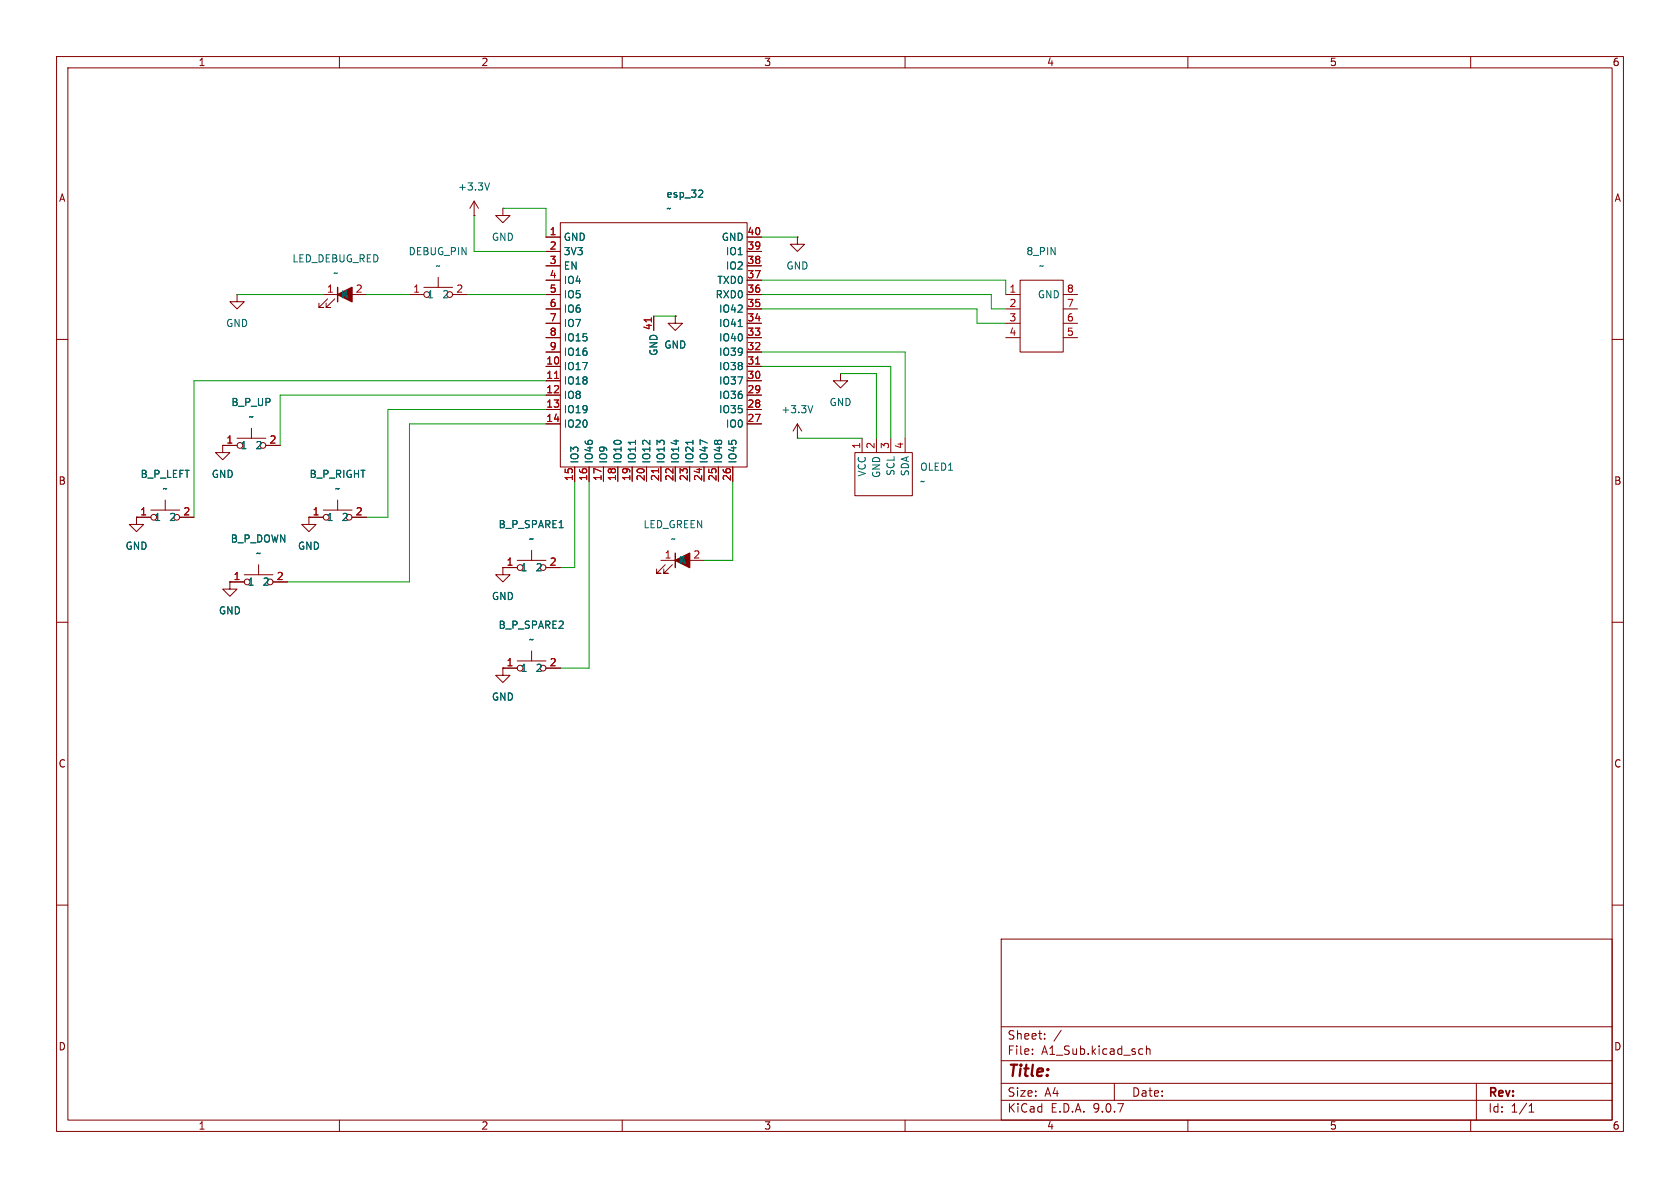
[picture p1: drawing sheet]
<svg xmlns="http://www.w3.org/2000/svg" width="297mm" height="210mm" viewBox="0 0 297 210" stroke-linecap="round" stroke-linejoin="round" font-family="sans-serif">
<g fill="none" stroke="#840000" stroke-width=".18">
<path d="M10 10h277v190h-277zM12 12h273v186h-273zM60 10v2M110 10v2M160 10v2M210 10v2M260 10v2M83.8 38.1h.1M83.8 35.6l-.7 1.2M83.8 35.6l.8 1.2M83.8 35.6v2.5M88.9 36.8v1.3h1.3l-1.3 1.3-1.3-1.3h1.3"/>
<path d="M88.9 36.8h.1M99.1 39.4h33v43.2h-33zM41.9 52.1v1.2h1.3l-1.3 1.3-1.3-1.3h1.3M41.9 52.1h.1M57.1 52.1h7.7M57.9 52.8l-1.5 1.6h.7h-.7v-.8M59.2 52.8l-1.5 1.6h.7h-.7v-.8M72.4 52.1h2.5M74.9 50.8h5.1M77.5 49v1.8M80 52.1h2.5M96.5 52.1h2.6"/>
<path d="M96.5 54.6h2.6M96.5 57.2h2.6M96.5 59.7h2.6M96.5 41.9h2.6M96.5 44.5h2.6M96.5 47h2.6M96.5 49.5h2.6M115.6 55.9v2.5M119.4 55.9v1.3h1.2l-1.2 1.2-1.3-1.2h1.3M119.4 55.9h.1M132.1 52.1h2.5M132.1 54.6h2.5"/>
<path d="M132.1 57.2h2.5M132.1 59.7h2.5M132.1 41.9h2.5M132.1 44.5h2.5M132.1 47h2.5M132.1 49.5h2.5M141 41.9v1.3h1.2l-1.2 1.3-1.3-1.3h1.3M141 41.9h.1M177.8 52.1h2.5M177.8 54.6h2.5M177.8 57.2h2.5M177.8 59.7h2.5"/>
<path d="M180.3 49.5h7.7v12.7h-7.7zM188 52.1h2.5M188 54.6h2.5M188 57.2h2.5M188 59.7h2.5M10 60h2M39.4 78.7v1.3h1.2l-1.2 1.3-1.3-1.3h1.3M39.4 78.7h.1M39.4 78.7h2.5M41.9 77.5h5.1M44.4 75.7v1.8M47 78.7h2.5"/>
<path d="M96.5 62.2h2.6M96.5 64.8h2.6M96.5 67.3h2.6M96.5 69.9h2.6M96.5 72.4h2.6M96.5 74.9h2.6M132.1 62.2h2.5M132.1 64.8h2.5M132.1 67.3h2.5M132.1 69.9h2.5M132.1 72.4h2.5M132.1 74.9h2.5"/>
<path d="M141 77.5h.1M141 74.9l-.8 1.3M141 74.9l.7 1.3M141 74.9v2.6M148.6 66v1.3h1.3l-1.3 1.3-1.3-1.3h1.3M148.6 66h.1M152.4 77.5v2.5M154.9 77.5v2.5M157.5 77.5v2.5M160 77.5v2.5M285 60h2M24.1 91.4v1.3h1.3l-1.3 1.3-1.2-1.3h1.2"/>
<path d="M24.1 91.4h.1M24.1 91.4h2.6M26.7 90.2h5M29.2 88.4v1.8M31.7 91.4h2.6M45.7 99.8v1.8M54.6 91.4v1.3h1.3l-1.3 1.3-1.3-1.3h1.3M54.6 91.4h.1M54.6 91.4h2.5M57.1 90.2h5.1M59.7 88.4v1.8M62.2 91.4h2.6"/>
<path d="M91.4 99.1h5.1M94 97.3v1.8M101.6 82.6v2.5M104.1 82.6v2.5M106.7 82.6v2.5M109.2 82.6v2.5M111.8 82.6v2.5M114.3 82.6v2.5M116.8 82.6v2.5M116.8 99.1h7.7M117.6 99.8l-1.5 1.5h.7h-.7v-.7M118.9 99.8l-1.6 1.5h.8h-.8v-.7"/>
<path d="M119.4 82.6v2.5M121.9 82.6v2.5M124.5 82.6v2.5M127 82.6v2.5M129.5 82.6v2.5M151.1 80h10.2v7.6h-10.2zM10 110h2M40.6 102.9v1.2h1.3l-1.3 1.3-1.2-1.3h1.2M40.6 102.9h.1M40.6 102.9h2.6M43.2 101.6h5.1M48.3 102.9h2.5"/>
<path d="M88.9 100.3v1.3h1.3l-1.3 1.3-1.3-1.3h1.3M88.9 100.3h.1M88.9 118.1v1.3h1.3l-1.3 1.3-1.3-1.3h1.3M88.9 118.1h.1M88.9 100.3h2.5M88.9 118.1h2.5M91.4 116.8h5.1M94 115.1v1.7M96.5 100.3h2.6M96.5 118.1h2.6M285 110h2M10 160h2"/>
<path d="M177 166h108v32h-108zM285 160h2M60 198v2M110 198v2M160 198v2M177 194.5h108M177 191.5h108M177 187.5h108M177 181.5h108M182.5 186.3v.1M182.5 185.5v.1M184.7 183.6v.1"/>
<path d="M184.7 182.8v.1M187.6 182.1l-1.3 2M197 191.5v3M201.9 185.4l.1 .1M202 186.3l-.1 .1M202.7 184.9v1.5M202.7 185.5l.2-.1 .3 .1 .1 .9M210 198v2M260 198v2M261 191.5v6.5M270.3 196.6h.9M270.3 195.5l.4-.4v1.5"/>
<circle cx="75.4" cy="52.1" r=".51"/>
<circle cx="79.5" cy="52.1" r=".51"/>
<circle cx="42.4" cy="78.7" r=".51"/>
<circle cx="46.5" cy="78.7" r=".51"/>
<circle cx="27.2" cy="91.4" r=".51"/>
<circle cx="31.2" cy="91.4" r=".51"/>
<circle cx="57.7" cy="91.4" r=".51"/>
<circle cx="61.7" cy="91.4" r=".51"/>
<circle cx="43.7" cy="102.9" r=".51"/>
<circle cx="47.8" cy="102.9" r=".51"/>
<circle cx="91.9" cy="118.1" r=".51"/>
<circle cx="91.9" cy="100.3" r=".51"/>
<circle cx="96" cy="100.3" r=".51"/>
<circle cx="96" cy="118.1" r=".51"/>
</g>
<path d="M115.2 56.2v.7M98 66.9h.8M133.6 64.4h.7M116.4 82.9v.7" fill="none" stroke="#a90000" stroke-width=".18"/>
<path d="M86.5 32.3l-.4 1.3M124 33.6l.2 .2v.3l-.8 .8h.8M130.5 57.7h.7M112.3 77.8v.8M122.5 77.8v.8M143.7 71.7l-.4 1.3" fill="none" stroke="#006464" stroke-width=".18"/>
<path d="M59.7 50.8v2.5M119.4 97.8v2.5" fill="none" stroke="#840000" stroke-width=".25"/>
<g fill="#840000" stroke="#840000" stroke-width=".25">
<path d="M59.7 52.1l2.5-1.3v2.5z"/>
<path d="M119.4 99.1l2.5-1.3v2.5z"/>
</g>
<g fill="none" stroke="#009600" stroke-width=".18">
<path d="M83.8 38.1v6.4h12.7M88.9 36.8h7.6v5.1M41.9 52.1h15.2M64.8 52.1h7.6M82.5 52.1h14M115.6 55.9h3.8M134.6 52.1h40.7v2.5h2.5M134.6 41.9h6.4M134.6 54.6h38.1v2.6h5.1M134.6 49.5h43.2v2.6M96.5 69.9h-47v8.8M96.5 67.3h-62.2v24.1"/>
<path d="M96.5 74.9h-24.1v28h-21.6M96.5 72.4h-27.9v19h-3.8M134.6 64.8h22.9v12.7M134.6 62.2h25.4v15.3M141 77.5h11.4M148.6 66h6.3v11.5M101.6 85.1v15.2h-2.5M104.1 85.1v33h-5M129.5 85.1v14h-5"/>
</g>
<text font-size="2.8" fill="#840000" x="178" y="190.9">Title:</text>
<g font-size="2.1" fill="#840000">
<text x="178" y="184">Sheet:</text>
<text x="178" y="186.7">File:</text>
<text x="184.1" y="186.7">A1_Sub.kicad_sch</text>
<text x="178" y="196.9">KiCad</text>
<text x="178" y="194.1">Size:</text>
<text x="184.7" y="194.1">A4</text>
<text x="185.7" y="196.9">E.D.A.</text>
<text x="193.3" y="196.9">9.0.7</text>
<text x="200" y="194.1">Date:</text>
<text x="263" y="194.3">Rev:</text>
<text x="263" y="196.9">Id:</text>
<text x="267.1" y="196.9">1/1</text>
</g>
<g font-size="1.8" fill="#840000">
<text x="35" y="11.9">1</text>
<text x="85" y="11.9">2</text>
<text x="135" y="11.9">3</text>
<text x="185" y="11.9">4</text>
<text x="235" y="11.9">5</text>
<text x="285" y="11.9">6</text>
<text x="10.3" y="35.9">A</text>
<text x="285.3" y="35.9">A</text>
<text x="10.3" y="85.9">B</text>
<text x="285.3" y="85.9">B</text>
<text x="10.3" y="135.9">C</text>
<text x="285.3" y="135.9">C</text>
<text x="10.3" y="185.9">D</text>
<text x="285.3" y="185.9">D</text>
<text x="35" y="199.9">1</text>
<text x="85" y="199.9">2</text>
<text x="135" y="199.9">3</text>
<text x="185" y="199.9">4</text>
<text x="235" y="199.9">5</text>
<text x="285" y="199.9">6</text>
</g>
<g font-size="1.8" fill="#006464">
<text x="80.9" y="33.9">+3.3V</text>
<text x="117.7" y="35.2">esp_32</text>
<text x="117.7" y="37.7">~</text>
<text x="51.6" y="46.6">LED_DEBUG_RED</text>
<text x="72.1" y="45.3">DEBUG_PIN</text>
<text x="76.9" y="47.9">~</text>
<text x="86.9" y="42.8">GND</text>
<text x="99.6" y="42.8">GND</text>
<text x="99.6" y="45.3">3V3</text>
<text x="99.6" y="47.9">EN</text>
<text x="127.5" y="42.8">GND</text>
<text x="128.2" y="45.3">IO1</text>
<text x="128.2" y="47.9">IO2</text>
<text x="138.9" y="47.9">GND</text>
<text x="181.4" y="45.3">8_PIN</text>
<text x="183.6" y="47.9">~</text>
<text x="58.8" y="49.1">~</text>
<text x="60.2" y="52.9">K</text>
<text x="75.4" y="52.9">1</text>
<text x="78.1" y="52.9">2</text>
<text x="99.6" y="50.4">IO4</text>
<text x="99.6" y="52.9">IO5</text>
<text x="126.4" y="52.9">RXD0</text>
<text x="126.7" y="50.4">TXD0</text>
<text x="183.4" y="52.9">GND</text>
<text x="39.9" y="58">GND</text>
<text x="99.6" y="55.5">IO6</text>
<text x="99.6" y="58">IO7</text>
<text x="127" y="55.5">IO42</text>
<text x="127" y="58">IO41</text>
<text x="99.6" y="60.6">IO15</text>
<text x="99.6" y="63.1">IO16</text>
<text x="99.6" y="65.6">IO17</text>
<text x="116.4" y="63" transform="rotate(-90 116.4 63)">GND</text>
<text x="117.3" y="61.8">GND</text>
<text x="127" y="60.6">IO40</text>
<text x="127" y="63.1">IO39</text>
<text x="127" y="65.6">IO38</text>
<text x="40.8" y="72">B_P_UP</text>
<text x="99.6" y="68.2">IO18</text>
<text x="99.6" y="70.7">IO8</text>
<text x="127" y="68.2">IO37</text>
<text x="127" y="70.7">IO36</text>
<text x="146.6" y="72">GND</text>
<text x="43.9" y="74.5">~</text>
<text x="99.6" y="73.3">IO19</text>
<text x="99.6" y="75.8">IO20</text>
<text x="127" y="73.3">IO35</text>
<text x="128.2" y="75.8">IO0</text>
<text x="138" y="73.3">+3.3V</text>
<text x="42.4" y="79.6">1</text>
<text x="45.1" y="79.6">2</text>
<text x="102.5" y="82" transform="rotate(-90 102.5 82)">IO3</text>
<text x="105" y="82" transform="rotate(-90 105 82)">IO46</text>
<text x="107.5" y="82" transform="rotate(-90 107.5 82)">IO9</text>
<text x="110.1" y="82" transform="rotate(-90 110.1 82)">IO10</text>
<text x="112.6" y="82" transform="rotate(-90 112.6 82)">IO11</text>
<text x="115.2" y="82" transform="rotate(-90 115.2 82)">IO12</text>
<text x="117.7" y="82" transform="rotate(-90 117.7 82)">IO13</text>
<text x="120.2" y="82" transform="rotate(-90 120.2 82)">IO14</text>
<text x="122.8" y="82" transform="rotate(-90 122.8 82)">IO21</text>
<text x="125.3" y="82" transform="rotate(-90 125.3 82)">IO47</text>
<text x="127.9" y="82" transform="rotate(-90 127.9 82)">IO48</text>
<text x="130.4" y="82" transform="rotate(-90 130.4 82)">IO45</text>
<text x="162.6" y="83.4">OLED1</text>
<text x="24.8" y="84.7">B_P_LEFT</text>
<text x="28.7" y="87.2">~</text>
<text x="37.3" y="84.7">GND</text>
<text x="54.6" y="84.7">B_P_RIGHT</text>
<text x="59.1" y="87.2">~</text>
<text x="153.3" y="84.3" transform="rotate(-90 153.3 84.3)">VCC</text>
<text x="155.8" y="84.6" transform="rotate(-90 155.8 84.6)">GND</text>
<text x="158.3" y="84.2" transform="rotate(-90 158.3 84.2)">SCL</text>
<text x="160.9" y="84.3" transform="rotate(-90 160.9 84.3)">SDA</text>
<text x="162.6" y="86">~</text>
<text x="27.2" y="92.3">1</text>
<text x="29.8" y="92.3">2</text>
<text x="57.7" y="92.3">1</text>
<text x="60.3" y="92.3">2</text>
<text x="88" y="93.6">B_P_SPARE1</text>
<text x="113.7" y="93.6">LED_GREEN</text>
<text x="22.1" y="97.4">GND</text>
<text x="40.7" y="96.1">B_P_DOWN</text>
<text x="45.2" y="98.7">~</text>
<text x="52.6" y="97.4">GND</text>
<text x="91.9" y="101.2">1</text>
<text x="93.4" y="96.1">~</text>
<text x="94.6" y="101.2">2</text>
<text x="118.5" y="96.1">~</text>
<text x="119.9" y="99.9">K</text>
<text x="43.7" y="103.7">1</text>
<text x="46.3" y="103.7">2</text>
<text x="86.9" y="106.3">GND</text>
<text x="38.6" y="108.8">GND</text>
<text x="88" y="111.4">B_P_SPARE2</text>
<text x="93.4" y="113.9">~</text>
<text x="91.9" y="119">1</text>
<text x="94.6" y="119">2</text>
<text x="86.9" y="124.1">GND</text>
</g>
<g font-size="1.8" fill="#a90000">
<text x="97.1" y="41.7">1</text>
<text x="132" y="41.7">40</text>
<text x="97.1" y="44.2">2</text>
<text x="97.1" y="46.7">3</text>
<text x="132" y="44.2">39</text>
<text x="132" y="46.7">38</text>
<text x="57.7" y="51.8">1</text>
<text x="62.8" y="51.8">2</text>
<text x="73" y="51.8">1</text>
<text x="80.6" y="51.8">2</text>
<text x="97.1" y="49.3">4</text>
<text x="97.1" y="51.8">5</text>
<text x="132" y="49.3">37</text>
<text x="132" y="51.8">36</text>
<text x="178.4" y="51.8">1</text>
<text x="188.5" y="51.8">8</text>
<text x="97.1" y="54.4">6</text>
<text x="97.1" y="56.9">7</text>
<text x="97.1" y="59.4">8</text>
<text x="115.3" y="58.5" transform="rotate(-90 115.3 58.5)">41</text>
<text x="132" y="54.4">35</text>
<text x="132" y="56.9">34</text>
<text x="132" y="59.4">33</text>
<text x="178.4" y="54.4">2</text>
<text x="178.4" y="56.9">3</text>
<text x="178.4" y="59.4">4</text>
<text x="188.5" y="54.4">7</text>
<text x="188.5" y="56.9">6</text>
<text x="188.5" y="59.4">5</text>
<text x="96.5" y="64.5">10</text>
<text x="97.1" y="62">9</text>
<text x="132" y="62">32</text>
<text x="132" y="64.5">31</text>
<text x="96.5" y="67.1">11</text>
<text x="96.5" y="69.6">12</text>
<text x="132" y="67.1">30</text>
<text x="132" y="69.6">29</text>
<text x="96.5" y="72.1">13</text>
<text x="96.5" y="74.7">14</text>
<text x="132" y="72.1">28</text>
<text x="132" y="74.7">27</text>
<text x="39.9" y="78.5">1</text>
<text x="47.6" y="78.5">2</text>
<text x="152.1" y="79.4" transform="rotate(-90 152.1 79.4)">1</text>
<text x="154.7" y="79.4" transform="rotate(-90 154.7 79.4)">2</text>
<text x="157.2" y="79.4" transform="rotate(-90 157.2 79.4)">3</text>
<text x="159.8" y="79.4" transform="rotate(-90 159.8 79.4)">4</text>
<text x="101.3" y="85.1" transform="rotate(-90 101.3 85.1)">15</text>
<text x="103.9" y="85.1" transform="rotate(-90 103.9 85.1)">16</text>
<text x="106.4" y="85.1" transform="rotate(-90 106.4 85.1)">17</text>
<text x="109" y="85.1" transform="rotate(-90 109 85.1)">18</text>
<text x="111.5" y="85.1" transform="rotate(-90 111.5 85.1)">19</text>
<text x="114" y="85.1" transform="rotate(-90 114 85.1)">20</text>
<text x="116.6" y="85.1" transform="rotate(-90 116.6 85.1)">21</text>
<text x="119.1" y="85.1" transform="rotate(-90 119.1 85.1)">22</text>
<text x="121.7" y="85.1" transform="rotate(-90 121.7 85.1)">23</text>
<text x="124.2" y="85.1" transform="rotate(-90 124.2 85.1)">24</text>
<text x="126.7" y="85.1" transform="rotate(-90 126.7 85.1)">25</text>
<text x="129.3" y="85.1" transform="rotate(-90 129.3 85.1)">26</text>
<text x="24.7" y="91.2">1</text>
<text x="32.3" y="91.2">2</text>
<text x="55.2" y="91.2">1</text>
<text x="62.8" y="91.2">2</text>
<text x="89.5" y="100.1">1</text>
<text x="97.1" y="100.1">2</text>
<text x="117.4" y="98.8">1</text>
<text x="122.5" y="98.8">2</text>
<text x="41.2" y="102.6">1</text>
<text x="48.8" y="102.6">2</text>
<text x="89.5" y="117.9">1</text>
<text x="97.1" y="117.9">2</text>
</g>
</svg>
